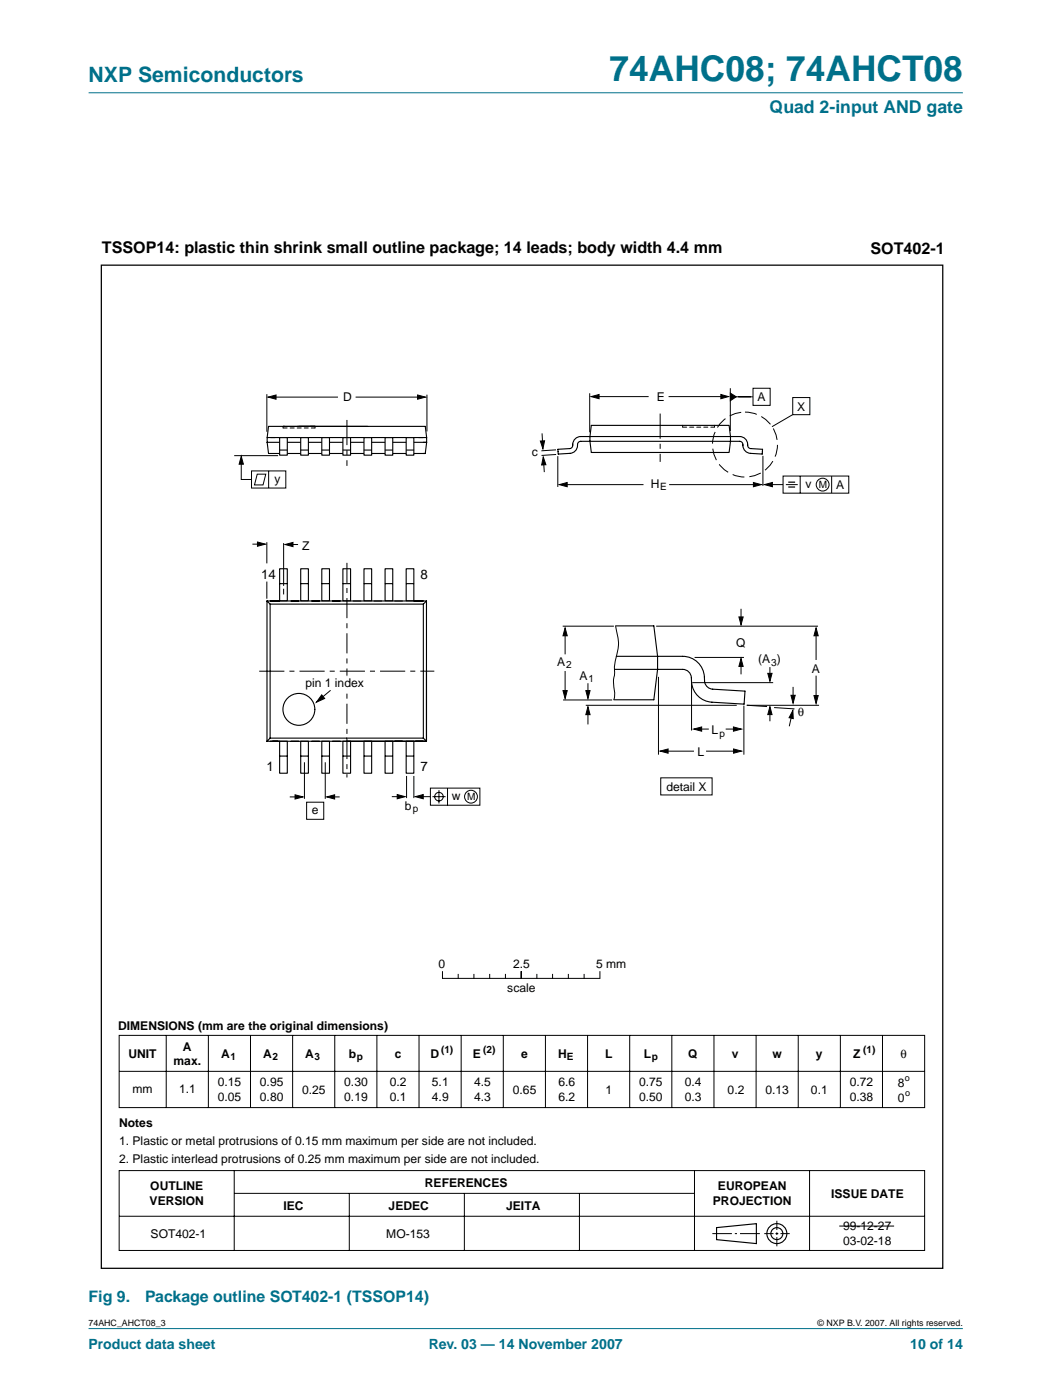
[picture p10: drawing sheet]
<svg xmlns="http://www.w3.org/2000/svg" width="210mm" height="280mm" viewBox="0 0 210 280" stroke-linecap="round" stroke-linejoin="round" font-family="sans-serif">
<g fill="#00708a" stroke="#00708a" stroke-width=".2">
<path d="M17.7 265.5h174.6z"/>
<path d="M17.7 18.5h174.6z"/>
</g>
<g fill="none" stroke="#000" stroke-width=".2">
<path d="M53.3 78.8v7.5M54.5 79.4h13M71 79.4h13.1M85.3 78.9v7.3M117.8 78.6v7.8M118.8 79.3h10.7M133.5 79.3h11.3M145.9 77.6v8.5M146.4 79.3h4M150.4 77.6h3.4v3.4h-3.4zM158.3 79.4h3.4v3.5h-3.4zM46.8 91h8.7"/>
<path d="M48.2 91.8v4h2M50.2 94.1h6.9v3.4h-6.9zM51.4 94.7h1.7l-.6 2.2h-1.7zM53.7 94.1v3.4M56.5 85.2v.3M62.9 85.2v.3M108.3 86.6l.1 2.5M108.5 91.9l.2 2.4M111 89.9l-2.9 .2M111.1 90.8l-2.9 .2M111.4 91.2v6.1M112.5 96.8h16"/>
<path d="M133.6 96.8h17.5M136.3 85v.3M142.7 85v.3M152.4 91.1v6M153.5 96.8h2.9M156.4 95.1h13.1v3.4h-13.1zM157 96.8h2.3M158.3 82.8l-4.1 2.5M159.8 95.1v3.4M166.1 95.1v3.4M50.4 108.7h2M53.3 108.3v4.3"/>
<path d="M53.3 116.2v3.4M56.6 108.5v8.6M56.6 117.6v1.2M57.5 108.8h2M66 137.9l-2.4 2.1M112.4 125.1h10.2M112.5 139.9h9.8M112.9 126.1v4.7M112.9 134.1v4.7M117.4 136.5v2.6M122.9 125.1a10 10 0 0 1 0 6.7l-.2 1.4 .1 1.3a8.1 8.1 0 0 0 0 4.1l-.2 1.2M131 125.1h32.4"/>
<path d="M131.5 135.3v15.5M138.1 136.4v9.6M138.3 136.4h16.1M138.7 131.4h9.9M148 121.7v2.4M148 132.3v2.4M153.8 133.3v1.9M158.4 137.3v2.5M163 126.5v5.4M163 135v4.5M57.9 159.2h1.9M60.8 152.3v7.3"/>
<path d="M65 152.3v7.3M66 159.2h1.8M78.3 159.2h1.8M81.2 155.1v4.4M82.7 155.1v4.4M83.8 159.2h2.2M86 157.5h9.8v3.4h-9.8zM86.4 159.2h2.6M87.7 157.9v2.6M89.4 157.5v3.4M117 140.9h30.1M117.4 142.2v2.6"/>
<path d="M132 155.4h10.2v3.5h-10.2zM132.5 150.1h6.1M139.5 145.7h2.1M141 150.1h6.3M144.9 145.7h2.1M148.6 141v9.8M149.1 140.9l4.1 .3M149.2 140.9h14.4M153.8 142.2v1.9M154.6 141.4l4.1 .3M158.2 142.6l-.6 2.5M61.2 160.3h3.5v3.4h-3.5z"/>
<path d="M88.4 194.2v1.3M88.4 195.5h31.3M91.5 194.7v.8M94.6 194.7v.8M97.8 194.7v.8M100.9 194.7v.8M104.1 194.2v1.3M107.2 194.7v.8M110.4 194.7v.8M113.5 194.7v.8M116.7 194.7v.8M119.8 194.2v1.3"/>
<path d="M23.8 206.9h160.9v14.4h-160.9zM23.8 214.1h160.9M33.2 206.9v14.4M41.6 206.9v14.4M50 206.9v14.4M58.4 206.9v14.4M66.9 206.9v14.4M75.3 206.9v14.4M83.7 206.8v14.5M92.1 206.9v14.4M100.5 206.9v14.4M108.9 206.9v14.4"/>
<path d="M117.3 206.9v14.4M125.8 206.9v14.4M134.2 206.9v14.4M142.6 206.9v14.4M151 206.9v14.4M159.4 206.8v14.5M167.8 206.9v14.4M176.3 206.9v14.4M23.8 233.9h160.9v16h-160.9zM46.8 233.9v16M46.8 238.5h91.8M69.8 238.5v11.4"/>
<path d="M92.7 238.5v11.4M115.7 238.5v11.4M138.7 233.9v16M161.7 233.9v16M23.8 243h160.9M142.3 246.5h3.9M146.8 246.5h.4M147.8 246.5h4M152.6 246.5h1.9M154.9 246.5h.5M155.2 243.9v1.9M155.2 246.2v.6"/>
<path d="M155.2 247.2v1.8M155.9 246.5h1.8M167.6 245h11"/>
<circle cx="164.3" cy="96.8" r="1.28"/>
<circle cx="87.7" cy="159.2" r=".86"/>
<circle cx="94.1" cy="159.2" r="1.28"/>
</g>
<g fill="none" stroke="#000" stroke-width=".23">
<path d="M143.1 245.3l8-.8v4l-8-.8z"/>
<circle cx="155.2" cy="246.5" r="1.99"/>
<circle cx="155.2" cy="246.5" r="1.2"/>
</g>
<g fill="#000" stroke="#000" stroke-width=".2">
<path d="M53.5 79.4l1.6-.5v.9zM83.4 78.9l1.6 .5-1.6 .4zM118.1 79.3l1.5-.5v.9zM144 78.8l1.5 .5-1.5 .4zM48.2 91.2l.4 1.6h-.8zM107.9 88.1h.9l-.4 1.6zM108.5 91.3l.5 1.6h-.8zM111.7 96.8l1.6-.4v.9zM145.9 78.6l1.1 .7-1.1 .8zM150.5 96.4l1.6 .4-1.6 .5zM152.7 96.8l1.6-.4v.9zM51.4 108.3l1.6 .4-1.6 .5z"/>
<path d="M56.9 108.8l1.6-.4v.8zM64.2 138.8l.6 .8-1.6 .7zM112.9 125.5l.4 1.5h-.9zM112.4 138h.9l-.4 1.6zM117 138h.8l-.4 1.6zM148 131.6l.4 1.6h-.8zM147.6 123.3h.8l-.4 1.6zM153.3 134.6h.9l-.4 1.5zM158 138.9h.8l-.4 1.6zM163 125.5l.4 1.5h-.8zM162.6 139h.8l-.4 1.6zM58.9 158.8l1.6 .4-1.6 .5z"/>
<path d="M65.2 159.2l1.6-.4v.9zM79.3 158.8l1.6 .4-1.6 .4zM82.9 159.2l1.6-.4v.8zM117.4 141.2l.4 1.6h-.8zM131.8 150.1l1.6-.4v.8zM138.5 145.7l1.6-.4v.8zM146.5 145.3l1.6 .4-1.6 .4zM146.5 149.7l1.6 .4-1.6 .4zM153.8 141.2l.4 1.6h-.9zM158.4 142v1.6l-.8-.2z"/>
</g>
<path d="M131.8 82.6v9.7M51.8 134.1h34.9" fill="none" stroke="#000" stroke-width=".2" stroke-dasharray="5 1 1 1" stroke-linecap="butt"/>
<path d="M69.3 112.5v42.9" fill="none" stroke="#000" stroke-width=".2" stroke-dasharray="4 1 1 1" stroke-linecap="butt"/>
<path d="M157.4 96.3h1.4M157.4 97.3h1.4" fill="none" stroke="#000" stroke-width=".24"/>
<circle cx="148.8" cy="88.8" r="6.5" fill="none" stroke="#000" stroke-width=".2" stroke-dasharray="2.4 1" stroke-linecap="butt"/>
<path d="M20.2 53h168.1v200.4h-168.1z" fill="none" stroke="#000" stroke-width=".25"/>
<g fill="none" stroke="#000" stroke-width=".22">
<path d="M53.4 88.4l.2 2.2h31.3l.3-2.2M53.4 88.4h31.8M53.4 87.4v1M54 87.4h31.2M55 87.4h-1.6l.2-2.2h31.3l.3 2.2M85.2 87.4v1M111.4 89.8l2.4-.2a.7 .7 0 0 0 .6-.8 1.59 1.59 0 0 1 1.6-1.6h31.7a1.76 1.76 0 0 1 1.7 2.1l.5 .3 2.4 .2-.1 .9-2.3-.1a1.77 1.77 0 0 1-1.6-2l-.6-.4h-31.7a.7 .7 0 0 0-.7 .9 1.58 1.58 0 0 1-1.5 1.5l-2.3 .1zM118.1 85h27.5l.3 2.2-.3 3.2h-27.5l-.3-2.2zM55.8 113.7h1.6v6.4h-1.6zM55.9 116.6h1.4M60.1 113.7h1.5v6.4h-1.5zM60.1 116.6h1.4"/>
<path d="M64.3 113.7h1.5v6.4h-1.5zM64.3 116.6h1.5M68.5 113.7h1.5v6.4h-1.5zM68.5 116.6h1.5M72.7 113.7h1.5v6.4h-1.5zM72.7 116.6h1.5M76.9 113.7h1.5v6.4h-1.5zM77 116.6h1.4M81.1 113.7h1.6v6.4h-1.6zM81.2 116.6h1.4M53.3 120.1v28M53.3 120.1h31.9"/>
<path d="M53.3 120.1l.6 .6M84.5 120.7h-30.6v26.8M84.5 120.7v26.8M85.2 120.1v28h-31.9M85.2 120.1l-.7 .6M122.9 125.1h7.7l.7 6v2.7l-.7 6h-8M123.1 131.1h13.2a4.5 4.5 0 0 1 4.4 5.1 1.72 1.72 0 0 0 1.6 1.5l6.5 .4-.2 2.6-6.4-.4a4.4 4.4 0 0 1-4.1-4.9 1.73 1.73 0 0 0-1.8-1.6h-13.6M53.9 147.5h30.6M53.9 147.5l-.6 .6M55.8 148.1h1.6v6.4h-1.6zM55.9 151.1h1.4M60.1 148.1h1.5v6.4h-1.5z"/>
<path d="M60.1 151.1h1.4M64.3 148.1h1.5v6.4h-1.5zM64.3 151.1h1.5M68.5 148.1h1.5v6.4h-1.5zM68.5 151.1h1.5M72.7 148.1h1.5v6.4h-1.5zM72.7 151.1h1.5M76.9 148.1h1.5v6.4h-1.5zM77 151.1h1.4M81.1 148.1h1.6v6.4h-1.6zM81.2 151.1h1.4M84.5 147.5l.7 .6h-16"/>
<circle cx="59.7" cy="141.7" r="3.2"/>
</g>
<path d="M56.5 85.5h6.4M136.3 85.4h6.4" fill="none" stroke="#000" stroke-width=".2" stroke-dasharray=".8 .6"/>
<path d="M68.8 135.1h.9v2.6h-.9z" fill="#fff" stroke="#fff" stroke-width=".2"/>
<g fill="#fff" stroke="#000" stroke-width=".22">
<path d="M55.8 87.5h1.6v3.5h-1.6z"/>
<path d="M81.1 87.5h1.6v3.5h-1.6z"/>
<path d="M76.9 87.5h1.5v3.5h-1.5z"/>
<path d="M72.7 87.5h1.5v3.5h-1.5z"/>
<path d="M68.5 87.5h1.5v3.5h-1.5z"/>
<path d="M64.3 87.5h1.5v3.5h-1.5z"/>
<path d="M60.1 87.5h1.5v3.5h-1.5z"/>
</g>
<path d="M69.3 83.9v9.2" fill="none" stroke="#000" stroke-width=".2" stroke-dasharray="5 1 1 1" stroke-linecap="butt"/>
<path d="M55.9 89.9h1.4M60.1 89.9h1.4M64.3 89.9h1.5M68.5 89.9h1.5M72.7 89.9h1.5M77 89.9h1.4M81.2 89.9h1.4" fill="none" stroke="#000" stroke-width=".22"/>
<text font-size="7.1" fill="#00708a" x="121.7" y="16.2">74AHC08; 74AHCT08</text>
<text font-size="4.2" fill="#00708a" x="17.7" y="16.4">NXP Semiconductors</text>
<text font-size="3.5" fill="#00708a" x="153.7" y="22.7">Quad 2-input AND gate</text>
<g font-size="3.2">
<text x="20.4" y="50.6">TSSOP14: plastic thin shrink small outline package; 14 leads; body width 4.4 mm</text>
<text x="173.9" y="50.7">SOT402-1</text>
</g>
<g font-size="3.2" fill="#00708a">
<text x="17.7" y="260.2">Fig 9.</text>
<text x="29" y="260.2">Package outline SOT402-1 (TSSOP14)</text>
</g>
<g font-size="2.8" fill="#00708a">
<text x="17.7" y="269.5">Product data sheet</text>
<text x="85.6" y="269.5">Rev. 03 — 14 November 2007</text>
<text x="181.8" y="269.5">10 of 14</text>
</g>
<g font-size="2.7">
<text x="52.2" y="115.7">14</text>
<text x="84" y="115.6">8</text>
<text x="53.2" y="154">1</text>
<text x="84" y="154">7</text>
</g>
<g font-size="2.4">
<text x="68.5" y="80.2">D</text>
<text x="131.2" y="80.2">E</text>
<text x="151.3" y="80.2">A</text>
<text x="159.2" y="82">X</text>
<text x="106.2" y="91.2">c</text>
<text x="54.8" y="96.5">y</text>
<text x="130" y="97.5">H</text>
<text x="160.9" y="97.6">v</text>
<text x="167" y="97.7">A</text>
<text x="60.4" y="109.9">Z</text>
<text x="147" y="129.3">Q</text>
<text x="61" y="137.2">pin 1 index</text>
<text x="111.3" y="133.1">A</text>
<text x="115.7" y="135.9">A</text>
<text x="151.4" y="132.6">(A )</text>
<text x="162.2" y="134.4">A</text>
<text x="159.3" y="143.1">θ</text>
<text x="142.1" y="146.7">L</text>
<text x="139.3" y="151">L</text>
<text x="80.9" y="161.8">b</text>
<text x="90.2" y="159.9">w</text>
<text x="133.1" y="158">detail X</text>
<text x="62.3" y="162.7">e</text>
<text x="87.6" y="193.4">0</text>
<text x="102.5" y="193.4">2.5</text>
<text x="119" y="193.4">5 mm</text>
<text x="101.3" y="198.2">scale</text>
<text x="23.6" y="205.7">DIMENSIONS (mm are the original dimensions)</text>
<text x="36.5" y="209.9">A</text>
<text x="25.7" y="211.4">UNIT</text>
<text x="34.7" y="212.9">max.</text>
<text x="44.2" y="211.4">A</text>
<text x="52.6" y="211.4">A</text>
<text x="61" y="211.4">A</text>
<text x="69.7" y="211.4">b</text>
<text x="78.8" y="211.4">c</text>
<text x="86" y="211.4">D</text>
<text x="94.4" y="211.4">E</text>
<text x="104.1" y="211.4">e</text>
<text x="111.5" y="211.4">H</text>
<text x="120.8" y="211.4">L</text>
<text x="128.6" y="211.4">L</text>
<text x="137.5" y="211.4">Q</text>
<text x="146.2" y="211.4">v</text>
<text x="154.3" y="211.4">w</text>
<text x="163" y="211.4">y</text>
<text x="170.4" y="211.4">Z</text>
<text x="179.8" y="211.4">θ</text>
<text x="26.5" y="218.4">mm</text>
<text x="35.8" y="218.5">1.1</text>
<text x="43.5" y="217.1">0.15</text>
<text x="43.5" y="220">0.05</text>
<text x="51.9" y="217.1">0.95</text>
<text x="51.9" y="220">0.80</text>
<text x="60.3" y="218.6">0.25</text>
<text x="68.8" y="217.1">0.30</text>
<text x="68.8" y="220">0.19</text>
<text x="77.8" y="217.1">0.2</text>
<text x="77.8" y="220">0.1</text>
<text x="86.3" y="217.1">5.1</text>
<text x="86.3" y="220">4.9</text>
<text x="94.7" y="217.1">4.5</text>
<text x="94.7" y="220">4.3</text>
<text x="102.4" y="218.6">0.65</text>
<text x="111.5" y="217.1">6.6</text>
<text x="111.5" y="220">6.2</text>
<text x="120.9" y="218.6">1</text>
<text x="127.6" y="217.1">0.75</text>
<text x="127.6" y="220">0.50</text>
<text x="136.8" y="217.1">0.4</text>
<text x="136.8" y="220">0.3</text>
<text x="145.3" y="218.6">0.2</text>
<text x="152.9" y="218.6">0.13</text>
<text x="162" y="218.6">0.1</text>
<text x="169.7" y="217.1">0.72</text>
<text x="169.7" y="220">0.38</text>
<text x="179.3" y="217.3">8</text>
<text x="179.3" y="220.2">0</text>
<text x="23.8" y="225.2">Notes</text>
<text x="23.8" y="228.8">1. Plastic or metal protrusions of 0.15 mm maximum per side are not included.</text>
<text x="23.8" y="232.4">2. Plastic interlead protrusions of 0.25 mm maximum per side are not included.</text>
<text x="30" y="237.9">OUTLINE</text>
<text x="84.9" y="237.2">REFERENCES</text>
<text x="143.4" y="237.9">EUROPEAN</text>
<text x="166" y="239.4">ISSUE DATE</text>
<text x="29.9" y="240.8">VERSION</text>
<text x="56.6" y="241.7">IEC</text>
<text x="77.6" y="241.7">JEDEC</text>
<text x="101.1" y="241.7">JEITA</text>
<text x="142.4" y="240.8">PROJECTION</text>
<text x="168.4" y="245.8">99-12-27</text>
<text x="30.1" y="247.3">SOT402-1</text>
<text x="77.2" y="247.3">MO-153</text>
<text x="168.4" y="248.8">03-02-18</text>
</g>
<g font-size="2">
<text x="131.9" y="97.9">E</text>
<text x="163.5" y="97.6">M</text>
<text x="113.1" y="133.6">2</text>
<text x="117.5" y="136.3">1</text>
<text x="154" y="133">3</text>
<text x="143.7" y="147.2">p</text>
<text x="93.3" y="159.9">M</text>
<text x="82.4" y="162.3">p</text>
<text x="46" y="211.9">1</text>
<text x="54.4" y="211.9">2</text>
<text x="62.8" y="211.9">3</text>
<text x="71.2" y="211.9">p</text>
<text x="88.1" y="210.5">(1)</text>
<text x="96.5" y="210.5">(2)</text>
<text x="113.2" y="211.9">E</text>
<text x="130.2" y="211.9">p</text>
<text x="172.4" y="210.5">(1)</text>
</g>
<g font-size="1.8">
<text x="180.7" y="216.1">o</text>
<text x="180.8" y="219">o</text>
<text x="17.7" y="264.9">74AHC_AHCT08_3</text>
<text x="163.3" y="264.9">© NXP B.V. 2007. All rights reserved.</text>
</g>
</svg>
